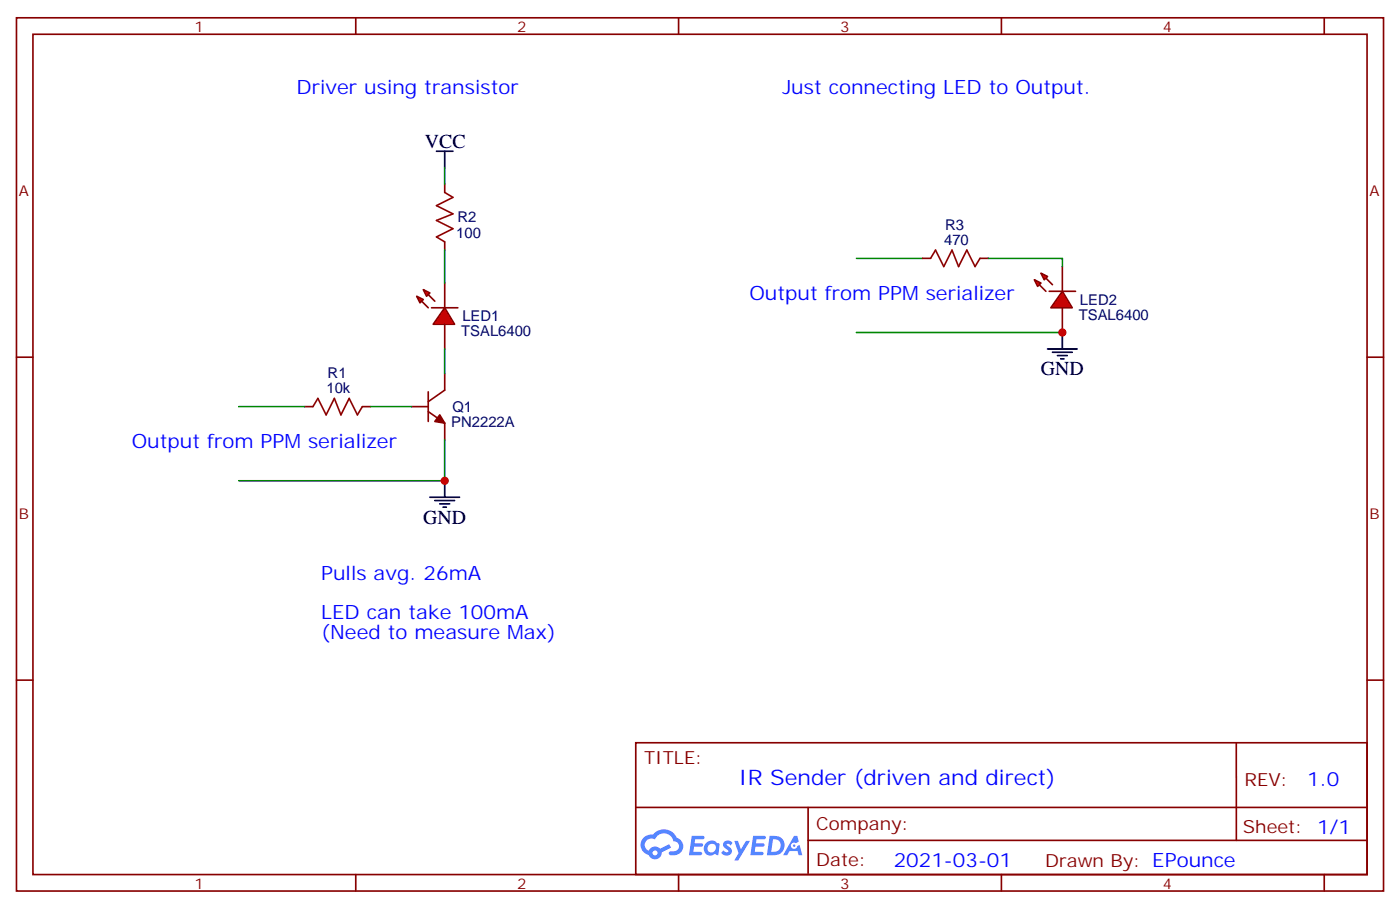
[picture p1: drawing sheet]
<svg xmlns="http://www.w3.org/2000/svg" width="300mm" height="195mm" viewBox="0 0 300 195" stroke-linecap="round" stroke-linejoin="round" font-family="sans-serif">
<g fill="none" stroke="#870000" stroke-width=".35">
<path d="M3.5 3.8h292.8v187h-292.8zM7.1 7.3h285.7v180h-285.7zM76.2 3.8v3.5M145.3 3.8v3.5M214.5 3.8v3.5M283.6 3.8v3.5M3.5 76.5h3.6M292.8 76.5h3.5M3.5 145.6h3.6M136.2 159h156.6v28.3h-156.6zM264.8 159.1v20.8M292.8 145.6h3.5"/>
<path d="M136.2 172.9h156.5M173.1 179.9h119.6M173.1 172.9v14.1M76.2 187.3v3.5M145.3 187.3v3.5M214.5 187.3v3.5M283.6 187.3v3.5"/>
</g>
<g fill="#5487ff">
<path d="M155.2 180.2a1.22 1.22 0 0 1 1.7 .3l-.4 .6a.47 .47 0 0 0-.4-.5 .47 .47 0 0 0-.5 .2l.1 .2a1.55 1.55 0 0 1 1 1.5 1.34 1.34 0 0 1-2.2 .1l.4-.5 .8 .4a.29 .29 0 0 0 .3-.3 .29 .29 0 0 0-.3-.3 1.04 1.04 0 0 1-.5-1.7z"/>
<path d="M148.2 179h2.1a.43 .43 0 0 1 .4 0 .43 .43 0 0 1 .2 .5l-.4 .2h-1.6l-.1 .9h1.5a.37 .37 0 0 1 .3 .4 .37 .37 0 0 1-.4 .3h-1.5l-.2 1.1h1.3a.43 .43 0 0 1 .4 .1 .43 .43 0 0 1 .1 .4l-.3 .2h-2.4z"/>
<path d="M161.3 179h2.1a.43 .43 0 0 1 .5 0 .43 .43 0 0 1 .1 .5l-.3 .2h-1.7l-.1 .9h1.5a.37 .37 0 0 1 .4 .4 .37 .37 0 0 1-.4 .3h-1.6l-.2 1.1h1.3a.43 .43 0 0 1 .5 .1 .43 .43 0 0 1 .1 .4l-.3 .2h-2.5z"/>
<path d="M170.1 179h.7l.3 1.2-.6 .3a.69 .69 0 0 0-1 .3 .69 .69 0 0 0 .4 1 .69 .69 0 0 0 .9-.6l.5-.3 .5 2.2h-.7l-.3-.9h-1.7l-.5 .9h-.9z"/>
<path d="M157.3 180h.8l.6 1.9 1.1-1.9h.8l-2.5 4.2h-.8l.9-1.5z"/>
<path d="M164.8 179l-.5 4.1h1.3a2.11 2.11 0 0 0 2.4-2.1 2.11 2.11 0 0 0-2.5-2zM165.6 179.7a1.39 1.39 0 0 1 1.6 1.4 1.39 1.39 0 0 1-1.8 1.3h-.2z"/>
<path d="M151.2 180.6a1.47 1.47 0 0 0-.2 2.1 1.47 1.47 0 0 0 2.1 .1l.8 .3 .2-2.3-.1-.2-.4-.1a1.49 1.49 0 0 0-2.4 .1zM151.8 181a.92 .92 0 0 1 1.5 .5 .92 .92 0 0 1-1.2 1 .9 .9 0 0 1-.3-1.5z"/>
<path d="M137.9 179.3a2.18 2.18 0 0 0 1 3.8 1.44 1.44 0 0 0 1.7 .9 1.44 1.44 0 0 0 1.1-1.5l2-1-.4-.7-1.9 .9a1.47 1.47 0 0 0-2.4 .5 1.39 1.39 0 0 1-.7-2 1.39 1.39 0 0 1 2-.5 2.08 2.08 0 0 1 2.1-1.3 2.08 2.08 0 0 1 1.9 1.7 1.07 1.07 0 0 1 1.1 1 1.07 1.07 0 0 1-1 1.2h-.6a.43 .43 0 0 0-.6 .3 .43 .43 0 0 0 .5 .5 2 2 0 0 0 2.4-1 2 2 0 0 0-.7-2.5l-.5-.2a2.98 2.98 0 0 0-5-.7l-1.1 .1zM139.8 182.6a.54 .54 0 0 1 1 0 .54 .54 0 0 1-1 0z"/>
<circle cx="170.1" cy="181.1" r=".26"/>
</g>
<path d="M93.5 32.4h3.5M95.2 32.4v3.5M92.1 106.5h6.3M93.1 107.2h4.3M94.2 107.9h2.1M94.9 108.6h.7M95.2 102.9v3.6" fill="none" stroke="#000" stroke-width=".35"/>
<path d="M95.2 39.4v1.8M95.2 51.8v1.8M65.3 87.1h1.7M77.6 87.1h1.8M88.2 87.1h3.5M91.7 88.1l3.5 2.5v3.5M91.7 83.9v6.3M95.2 80v3.5l-3.5 2.5" fill="none" stroke="#870000" stroke-width=".35"/>
<path d="M94.2 88.8l1 1.8-2.1-.4z" fill="#870000" stroke="#870000" stroke-width=".35"/>
<path d="M95.2 41.2l1.8 1.1-3.5 1.7 3.5 1.8-3.5 1.4 3.5 1.8-3.5 1.7 1.7 1.1M67 87.1l1.1-1.8 1.7 3.5 1.8-3.5 1.4 3.5 1.8-3.5 1.8 3.5 1-1.7" fill="none" stroke="#a10000" stroke-width=".35"/>
<path d="M95.2 35.9v3.5M51.2 87.1h14.1M79.4 87.1h8.8" fill="none" stroke="#008700" stroke-width=".35"/>
<g fill="#f00" stroke="#870000" stroke-width=".35">
<path d="M95.2 65.9l2.2 3.5h-4.6z"/>
<path d="M92.4 65.9h5.7z"/>
</g>
<g fill="#870000" stroke="#870000" stroke-width=".35">
<path d="M90.3 64.5l1.4 1.4z"/>
<path d="M91.7 63.1l1.4 1.4z"/>
</g>
<g fill="#f00" stroke="#870000" stroke-width=".35">
<path d="M89.3 63.4l1.4 .7-.7 .7z"/>
<path d="M90.7 62l1.4 .7-.7 .7z"/>
</g>
<path d="M197.6 55.3h1.7M209.9 55.3h1.8M95.2 60.6v5.3M95.2 69.4v5.3" fill="none" stroke="#870000" stroke-width=".35"/>
<path d="M95.2 53.6v7M183.4 55.3h14.2M95.2 74.7v5.3M183.4 71.2h44.1M95.2 94.1v8.8h-44" fill="none" stroke="#008700" stroke-width=".35"/>
<path d="M224.4 74.7h6.3M225.4 75.4h4.3M226.5 76.1h2.1M227.2 76.8h.7M227.5 71.2v3.5" fill="none" stroke="#000" stroke-width=".35"/>
<path d="M199.3 55.3l1.1-1.7 1.7 3.5 1.8-3.5 1.4 3.5 1.8-3.5 1.7 3.5 1.1-1.8" fill="none" stroke="#a10000" stroke-width=".35"/>
<g fill="#f00" stroke="#870000" stroke-width=".35">
<path d="M227.5 62.4l2.2 3.5h-4.6z"/>
<path d="M224.7 62.4h5.7z"/>
</g>
<g fill="#870000" stroke="#870000" stroke-width=".35">
<path d="M222.6 61l1.4 1.4z"/>
<path d="M224 59.5l1.4 1.5z"/>
</g>
<g fill="#f00" stroke="#870000" stroke-width=".35">
<path d="M221.5 59.9l1.5 .7-.8 .7z"/>
<path d="M223 58.5l1.4 .7-.7 .7z"/>
</g>
<path d="M227.5 57.1v5.3M227.5 65.9v5.3" fill="none" stroke="#870000" stroke-width=".35"/>
<path d="M211.7 55.3h15.8v1.8" fill="none" stroke="#008700" stroke-width=".35"/>
<g fill="#c00">
<circle cx="95.3" cy="102.9" r=".88"/>
<circle cx="227.5" cy="71.2" r=".88"/>
</g>
<text font-size="4.6" fill="#00f" x="158.3" y="168.1">IR Sender (driven and direct)</text>
<g font-size="4.2" fill="#00f">
<text x="63.5" y="20">Driver using transistor</text>
<text x="167.6" y="20">Just connecting LED to Output.</text>
<text x="160.5" y="64.1">Output from PPM serializer</text>
<text x="28.2" y="95.9">Output from PPM serializer</text>
<text x="68.8" y="124.1">Pulls avg. 26mA</text>
<text x="68.8" y="132.6">LED can take 100mA</text>
<text x="68.8" y="136.8">(Need to measure Max)</text>
<text x="280" y="168.3">1.0</text>
<text x="191.4" y="185.7">2021-03-01</text>
</g>
<g font-size="4.2">
<text x="91" y="31.7">VCC</text>
<text x="223" y="80.4">GND</text>
<text x="90.7" y="112.1">GND</text>
</g>
<g font-size="3.9" fill="#800">
<text x="137.9" y="163.6">TITLE:</text>
<text x="266.6" y="168.3">REV:</text>
<text x="174.8" y="177.8">Company:</text>
<text x="266.2" y="178.4">Sheet: 1/1</text>
<text x="174.8" y="185.5">Date:</text>
<text x="223.9" y="185.6">Drawn By: EPounce</text>
</g>
<g font-size="3.2" fill="#800">
<text x="41.6" y="6.8">1</text>
<text x="110.8" y="6.8">2</text>
<text x="179.9" y="6.8">3</text>
<text x="249.1" y="6.8">4</text>
<text x="4.1" y="41.9">A</text>
<text x="293.3" y="41.9">A</text>
<text x="4.1" y="111.1">B</text>
<text x="293.3" y="111.1">B</text>
<text x="41.6" y="190.3">1</text>
<text x="110.8" y="190.3">2</text>
<text x="179.9" y="190.3">3</text>
<text x="249.1" y="190.3">4</text>
</g>
<g font-size="3.2" fill="#000080">
<text x="98" y="47.6">R2</text>
<text x="97.7" y="50.9">100</text>
<text x="202.2" y="52.5">470</text>
<text x="202.5" y="49.3">R3</text>
<text x="231.3" y="65.3">LED2</text>
<text x="99" y="68.8">LED1</text>
<text x="231.1" y="68.5">TSAL6400</text>
<text x="98.8" y="72">TSAL6400</text>
<text x="70.2" y="81">R1</text>
<text x="69.9" y="84.2">10k</text>
<text x="96.9" y="88.2">Q1</text>
<text x="96.7" y="91.4">PN2222A</text>
</g>
</svg>
